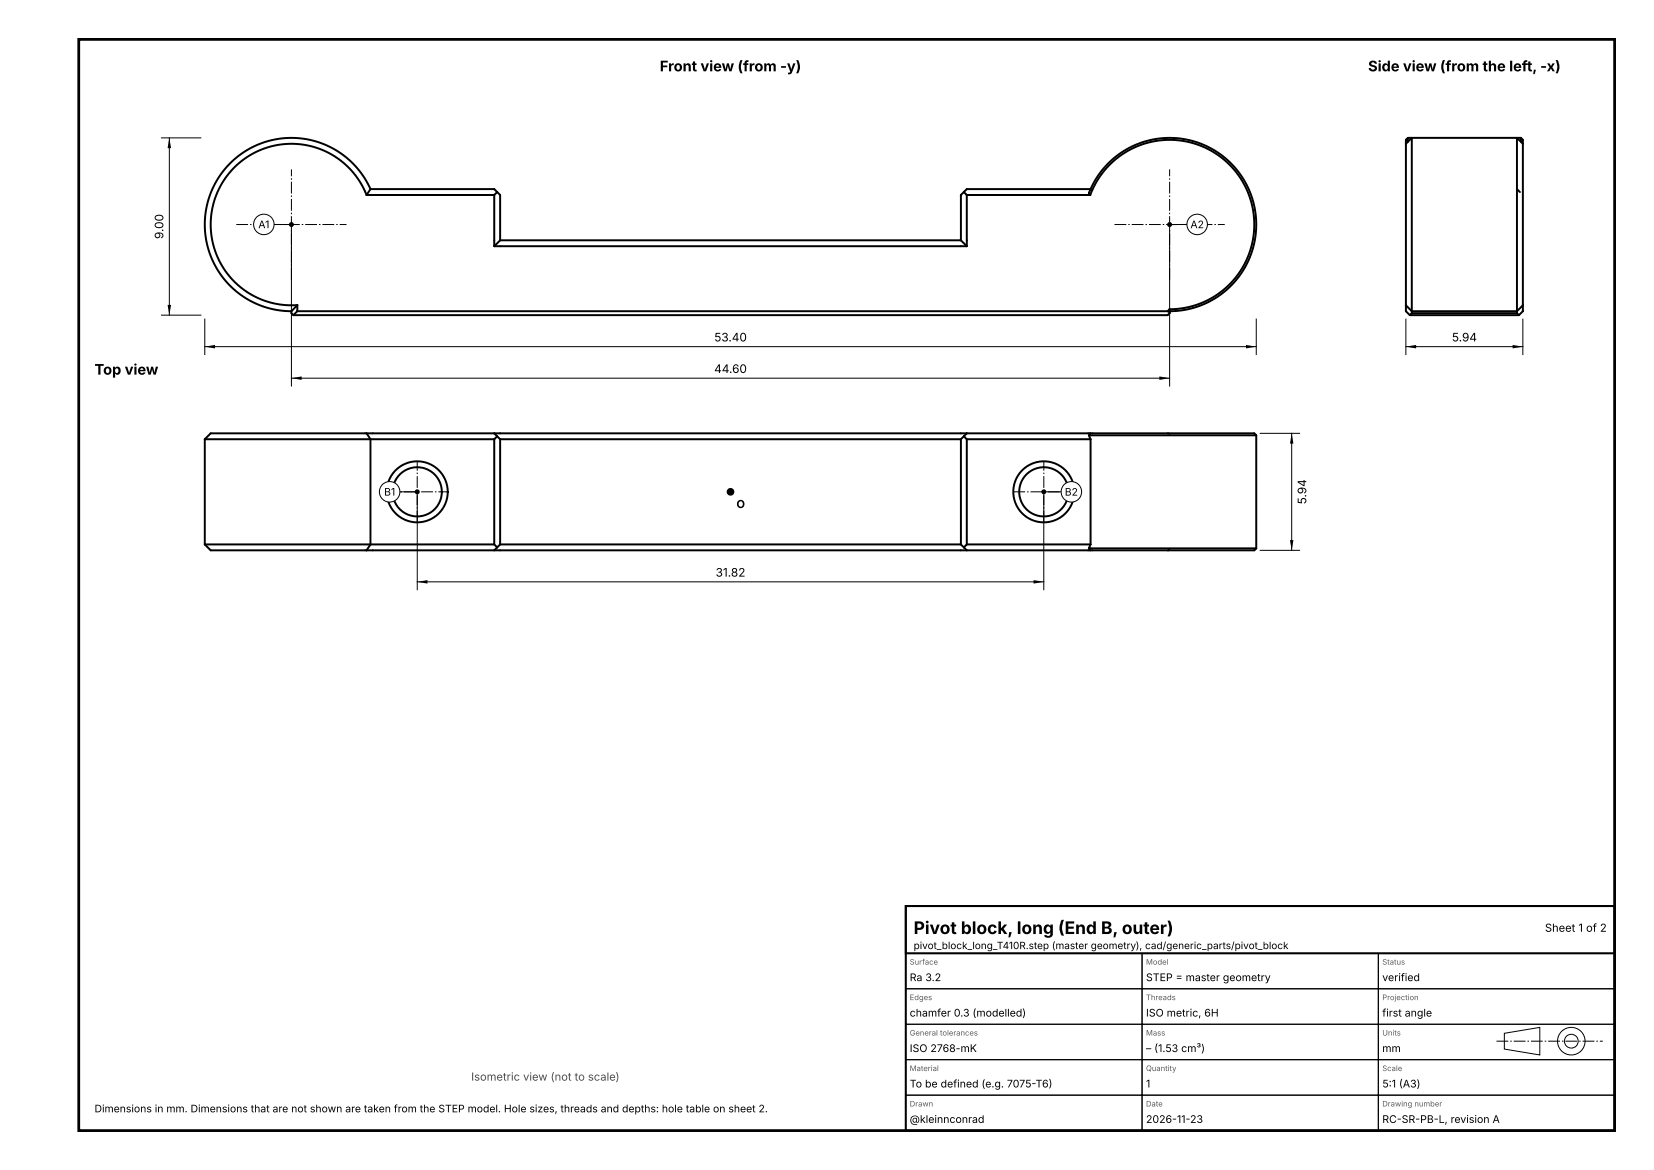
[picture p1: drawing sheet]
<svg xmlns="http://www.w3.org/2000/svg" width="420mm" height="297mm" viewBox="0 0 420 297" stroke-linecap="round" stroke-linejoin="round" font-family="sans-serif">
<g fill="none" stroke="#000" stroke-width=".5">
<path d="M357 36.5v41M357 36.5l1.5-1.5v44M357.5 35l-.5 .5v1M357.5 35v1M357.5 35h28.7M386.2 35v1M386.2 35l.5 .5v1M386.7 36.5l-1.5-1.5v44M386.7 36.5v41M93.1 49.5h32.4M93.1 49.5a20.5 20.5 0 0 0-24.6-12.2 20.5 20.5 0 0 0-14.7 23.2 20.5 20.5 0 0 0 21.7 16.9M94.1 48h31.4l.8 .7"/>
<path d="M94.1 48a22 22 0 0 0-38.6-3 22 22 0 0 0 18.5 34M94.1 48l-1 1.5M125.5 49.5v13M126.3 48.7l-.8 .8M126.3 48.7l.7 .8v11.5M244.8 48.7l.7 .8M245.5 49.5v13M245.5 49.5h31.4M276.9 49.5a21.5 21.5 0 0 1 37.8-4.8 21.5 21.5 0 0 1-17.7 33.8M276.9 48l-.2 .4a.7 .7 0 0 0 .2 1.1M276.9 48a22 22 0 0 1 38.6-3 22 22 0 0 1-18.5 34M276.9 48h-31.4l-1.5 1.5v11.5"/>
<path d="M385.2 48l.7 .7M74 79v.5l.5 .5M75.5 77.4l-1.5 1.6M75.5 77.4v1.6M75.5 79l-1 1M75.5 79h221M125.5 62.5h120M127 61h117M127 61l-1.5 1.5M244 61l1.5 1.5M296.5 79l.5 .4M297 79v.4"/>
<path d="M297 79h.1M297 78.5v.5M297 78.5l-.5 .5M297 79.4l-.5 .6h-222M357 77.5v1.5l1 1M357 77.5l1.5 1.5M358.5 79h26.7M358.5 79.5l-.5 .5M358.5 79v.5M358.5 79.5h26.7M385.2 79v.5M385.2 79.5l.5 .5"/>
<path d="M386.7 77.5l-1.5 1.5M386.7 77.5v1.5l-1 1M358 80h27.7M52 111.5h42.1M52 111.5v26.7M93.1 110h32.4M93.1 110h-39.6l-1.5 1.5M93.1 110l1 1.5M94.1 111.5h31.4M94.1 111.5v26.7M125.5 110l.8 .8M125.5 111.5v26.7"/>
<path d="M125.5 110h151.4M126.3 110.8l-.8 .7M126.3 110.8l.7 .7M127 111.5v26.7M127 111.5h117M244 111.5v26.7M244.8 110.8l.7 .7M245.5 111.5v26.7M245.5 111.5h31.4M245.5 110l-1.5 1.5M276.5 110.5h42.5M276.5 110.5l.4 1"/>
<path d="M276.9 110h41.6l.5 .5M276.9 110l-.4 .5M276.9 111.5v26.7M296.5 110l.4 .1M319 110.5v28.7M52 138.2h42.1M52 138.2l1.5 1.5h39.6M93.1 139.7h32.4M94.1 138.2h31.4M94.1 138.2l-1 1.5M125.5 138.2l.8 .8M125.5 139.7h151.4"/>
<path d="M126.3 139l-.8 .7M127 138.2l-.7 .8M127 138.2h117M244 138.2l.8 .8M244.8 139l.7 .7M245.5 138.2h31.4M245.5 138.2l-.7 .8M276.5 139.2h42.5M276.5 139.2l.4 .5M276.9 138.2l-.4 1M296.9 139.6l-.4 .1M319 139.2l-.5 .5h-41.6"/>
<circle cx="105.9" cy="124.9" r="7.8"/>
<circle cx="105.9" cy="124.9" r="6.2"/>
<circle cx="265.1" cy="124.9" r="6.2"/>
<circle cx="265.1" cy="124.9" r="7.8"/>
</g>
<path d="M60 57h28M283 57h28M74 71v-28M297 71v-28M98.2 124.9h15.5M105.9 132.6v-15.5M257.3 124.9h15.5M265.1 132.6v-15.5M380 264.3h27" fill="none" stroke="#000" stroke-width=".25" stroke-dasharray="3 .5 .4 .5" stroke-linecap="butt"/>
<g fill="none" stroke="#000" stroke-width=".25">
<path d="M41 35h10M43 35v45M69.6 57h4.4M74 58v40M297 58v40M301.4 57h-4.4M41 80h10M52 81v9M52 88h267M74 96h223M319 81v9M357 88h29.7"/>
<path d="M357 81v9M386.7 81v9M320 110h10M328 110v29.7M101.5 124.9h4.4M106 125.9v23.8M265 125.9v23.8M265.1 124.9h4.4M320 139.7h10M106 147.7h159"/>
</g>
<path d="M43 35l.4 2.6h-.8zM42.6 77.4h.8l-.4 2.6zM52 88l2.6-.4v.8zM316.4 87.6l2.6 .4-2.6 .4zM357 88l2.6-.4v.8zM384.1 87.6l2.6 .4-2.6 .4zM328 110l.4 2.6h-.8zM327.6 137.1h.8l-.4 2.6z" fill="#000"/>
<circle cx="74" cy="57" r=".45" fill="#000" stroke="#000" stroke-width=".35"/>
<circle cx="67" cy="57" r="2.6" fill="#fff" stroke="#000" stroke-width=".25"/>
<circle cx="297" cy="57" r=".45" fill="#000" stroke="#000" stroke-width=".35"/>
<circle cx="304" cy="57" r="2.6" fill="#fff" stroke="#000" stroke-width=".25"/>
<circle cx="105.9" cy="124.9" r=".45" fill="#000" stroke="#000" stroke-width=".35"/>
<circle cx="98.9" cy="124.9" r="2.6" fill="#fff" stroke="#000" stroke-width=".25"/>
<circle cx="265.1" cy="124.9" r=".45" fill="#000" stroke="#000" stroke-width=".35"/>
<circle cx="272.1" cy="124.9" r="2.6" fill="#fff" stroke="#000" stroke-width=".25"/>
<path d="M74 96l2.6-.4v.8zM294.4 95.6l2.6 .4-2.6 .4zM106 147.7l2.5-.4v.8zM262.5 147.3l2.5 .4-2.5 .4z" fill="#000"/>
<circle cx="185.5" cy="124.9" r=".8" fill="#000" stroke="#000" stroke-width=".35"/>
<path d="M20 10h390v277h-390z" fill="none" stroke="#000" stroke-width=".7" stroke-linecap="butt"/>
<g fill="none" stroke="#000" stroke-width=".25">
<path d="M230 251h60v9h-60zM230 242h60v9h-60zM290 251h60v9h-60zM290 242h60v9h-60zM350 251h60v9h-60zM350 242h60v9h-60zM230 278h60v9h-60zM230 269h60v9h-60zM230 260h60v9h-60zM290 278h60v9h-60zM290 269h60v9h-60zM290 260h60v9h-60z"/>
<path d="M350 278h60v9h-60zM350 269h60v9h-60zM350 260h60v9h-60zM382 262.3l9-1.5v7l-9-1.5z"/>
<circle cx="399" cy="264.3" r="1.75"/>
<circle cx="399" cy="264.3" r="3.5"/>
</g>
<path d="M230 230h180v12h-180zM230 230h180v57h-180z" fill="none" stroke="#000" stroke-width=".5"/>
<text font-size="4.4" x="232" y="237.1">Pivot block, long (End B, outer)</text>
<g font-size="3.7">
<text x="167.5" y="18.1">Front view (from -y)</text>
<text x="347.4" y="18.1">Side view (from the left, -x)</text>
<text x="24" y="95.1">Top view</text>
</g>
<g font-size="3">
<text x="41.5" y="60.7" transform="rotate(-90 41.5 60.7)">9.00</text>
<text x="181.3" y="86.7">53.40</text>
<text x="368.7" y="86.7">5.94</text>
<text x="181.3" y="94.7">44.60</text>
<text x="331.7" y="128" transform="rotate(-90 331.7 128)">5.94</text>
<text x="181.7" y="146.4">31.82</text>
</g>
<g font-size="2.8">
<text x="187" y="129">O</text>
<text x="392.3" y="236.5">Sheet 1 of 2</text>
</g>
<text font-size="2.8" fill="#4d4d4d" x="119.6" y="274.3">Isometric view (not to scale)</text>
<g font-size="2.7">
<text x="231" y="249.1">Ra 3.2</text>
<text x="291" y="249.1">STEP = master geometry</text>
<text x="351" y="249.1">verified</text>
<text x="231" y="258.1">chamfer 0.3 (modelled)</text>
<text x="291" y="258.1">ISO metric, 6H</text>
<text x="351" y="258.1">first angle</text>
<text x="231" y="267.1">ISO 2768-mK</text>
<text x="291" y="267.1">– (1.53 cm³)</text>
<text x="351" y="267.1">mm</text>
<text x="231" y="276.1">To be defined (e.g. 7075-T6)</text>
<text x="291" y="276.1">1</text>
<text x="351" y="276.1">5:1 (A3)</text>
<text x="231" y="285.1">@kleinnconrad</text>
<text x="291" y="285.1">2026-11-23</text>
<text x="351" y="285.1">RC-SR-PB-L, revision A</text>
</g>
<g font-size="2.6">
<text x="65.6" y="57.9">A1</text>
<text x="302.3" y="57.9">A2</text>
<text x="97.5" y="125.8">B1</text>
<text x="270.4" y="125.8">B2</text>
<text x="24" y="282.4">Dimensions in mm. Dimensions that are not shown are taken from the STEP model. Hole sizes, threads and depths: hole table on sheet 2.</text>
</g>
<text font-size="2.5" x="232" y="240.9">pivot_block_long_T410R.step (master geometry), cad/generic_parts/pivot_block</text>
<g font-size="1.9" fill="#595959">
<text x="231" y="244.9">Surface</text>
<text x="291" y="244.9">Model</text>
<text x="351" y="244.9">Status</text>
<text x="231" y="253.9">Edges</text>
<text x="291" y="253.9">Threads</text>
<text x="351" y="253.9">Projection</text>
<text x="231" y="262.9">General tolerances</text>
<text x="291" y="262.9">Mass</text>
<text x="351" y="262.9">Units</text>
<text x="231" y="271.9">Material</text>
<text x="291" y="271.9">Quantity</text>
<text x="351" y="271.9">Scale</text>
<text x="231" y="280.9">Drawn</text>
<text x="291" y="280.9">Date</text>
<text x="351" y="280.9">Drawing number</text>
</g>
</svg>
